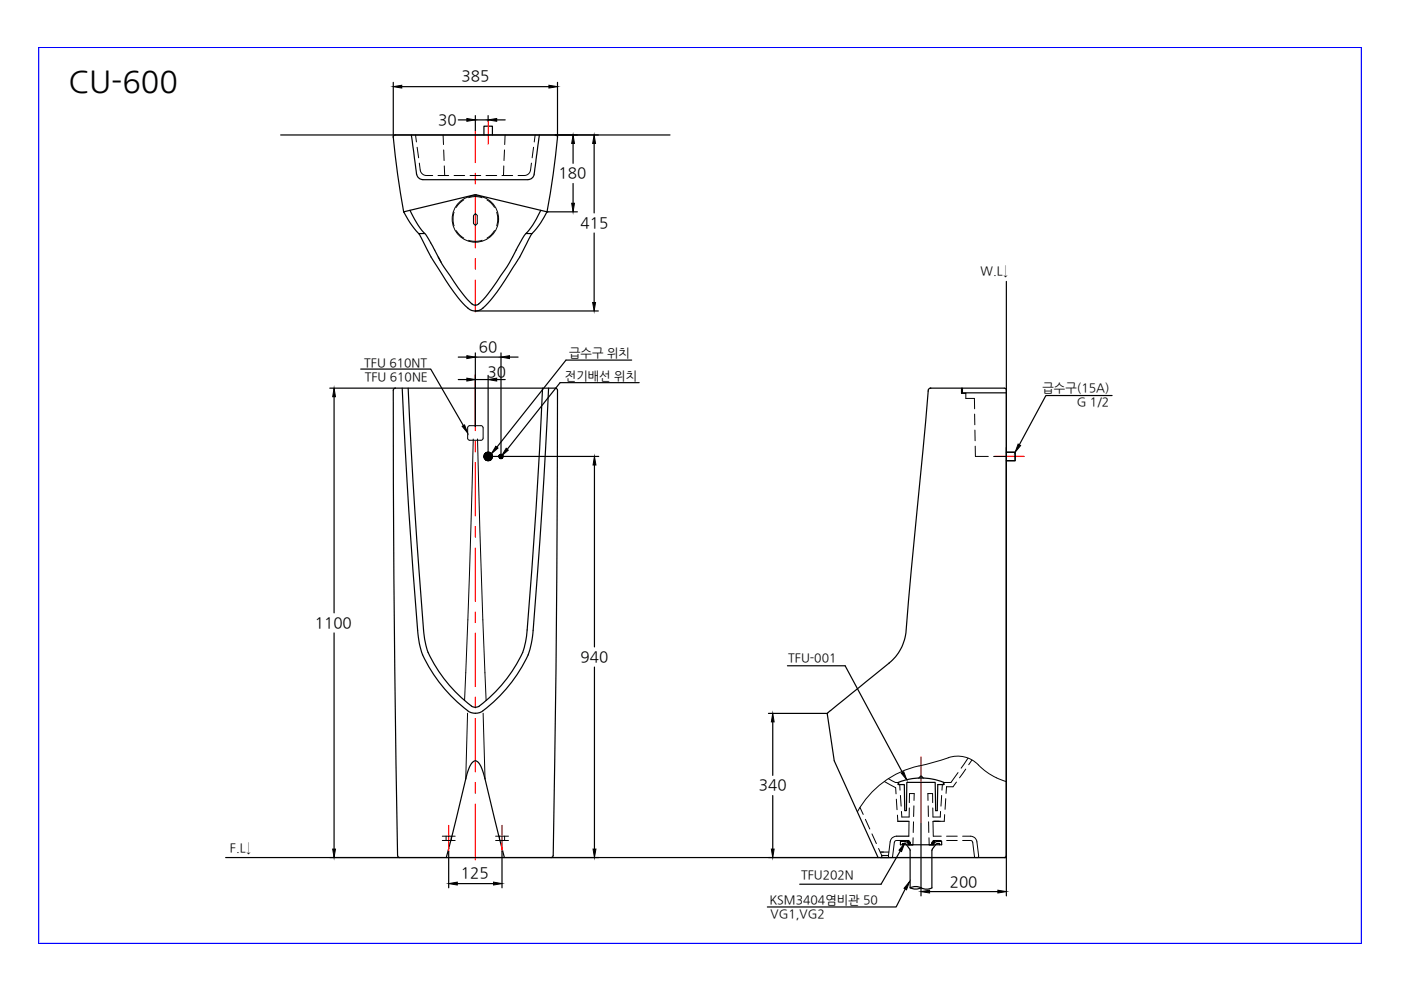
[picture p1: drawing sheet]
<svg xmlns="http://www.w3.org/2000/svg" width="297mm" height="210mm" viewBox="0 0 297 210" stroke-linecap="round" stroke-linejoin="round" font-family="sans-serif">
<!-- layer: 0 -->
<g fill="none" stroke="#f00" stroke-width=".25">
<path d="M100.8 27.7v6.8M100.8 36.7v2.3M103.5 25.7v4.9M100.8 41.3v11.3M100.8 54.8v2.3M100.8 59.4v6.8M100.8 79.4v11.9M100.8 93.6v2.2M100.8 98.1v11.3M210.9 96.8h6.2M100.8 111.7v2.2M100.8 116.2v11.3"/>
<path d="M100.8 129.7v2.3M100.8 134.3v11.3M100.8 147.8v2.3M100.8 152.4v11.3M95.1 175v5.5M100.8 165.9v2.3M100.8 170.5v11.8M106.4 175v5.5M195.3 160.4v13.9"/>
</g>
<!-- layer: 5 -->
<path d="M8.2 10.1h280.4v189.9h-280.4z" fill="none" stroke="#00f" stroke-width=".25"/>
<!-- layer: 0 -->
<g fill="none" stroke="#000" stroke-width=".25">
<path d="M83.4 17.5v11.6M85.2 18.4h31.2M118.2 17.5v11.6M59.5 28.6h82.6M97.2 25.4h1.8M100.8 24.5v3.2M100.8 25.4h2.7M102.6 28.6v-1.8h1.8v1.8M103.5 24.5v1.2M105.3 25.4h1.8M117.7 28.6h9.2M121.5 30.4v4.2"/>
<path d="M121.5 38.9v4.2M126 30.4v14.7M116 44.9h6.4M126 49.4v14.7M213.4 59.7v122.1h-165.6M97.2 75.7h1.8M100.8 74.8v15.6M100.8 65.9h26.1M100.8 75.7h5.4M103.5 79.6v17.2h23.4M106.2 74.8v22M108 75.7h1.8"/>
<path d="M69.9 82.3h13.9M70.8 84.1v45.8M97.2 80.5h1.8M100.8 80.5h2.7M105.3 80.5h1.8M126 98.6v38.6M213.4 95.9h1.8v1.8h-1.8M213.4 94.9v86.6M70.8 134.2v45.8M126 141.4v38.6M162.9 151.3h12.5M163.8 153.1v11.3"/>
<path d="M163.8 168.7v11.3M195.3 174.3v15.6M69.9 181.8h14.8M95.1 180.5v7.7M97 187.3h7.6M106.4 180.5v7.7M116.8 181.8h10.1M162.9 181.8h23.3M186.6 181.8h1.9M197.1 189h14.5M213.4 181.8v8.1"/>
<circle cx="103.5" cy="96.8" r=".9"/>
</g>
<g fill="#000" stroke="#000" stroke-width=".21">
<path d="M83.4 18.4l1.8-.3v.6zM116.4 18.1l1.8 .3-1.8 .3zM99 25.1l1.8 .3-1.8 .3zM103.5 25.4l1.8-.3v.6zM121.5 28.6l.3 1.8h-.6zM126 28.6l.3 1.8h-.6zM121.2 43.1h.6l-.3 1.8zM99 75.4l1.8 .3-1.8 .3zM106.2 75.7l1.8-.3v.6zM125.7 64.1h.6l-.3 1.8zM70.8 82.3l.3 1.8h-.6zM99 80.2l1.8 .3-1.8 .3z"/>
<path d="M103.5 80.5l1.8-.3v.6zM106.2 96.8h.5l-.1 .1zM126 96.8l.4 1.8h-.7zM163.8 151.3l.3 1.8h-.6zM70.5 180h.6l-.3 1.8zM95.1 187.3l1.9-.3v.6zM104.6 187l1.8 .3-1.8 .3zM125.7 180h.7l-.4 1.8zM163.5 180h.6l-.3 1.8zM195.3 189l1.8-.3v.6zM211.6 188.7l1.8 .3-1.8 .3z"/>
<path d="M102.6 96.5v.3h.9zM102.6 96.8h.9l-.9 .2zM102.6 97l.2 .3 .7-.5z"/>
<path d="M102.8 97.3l.2 .2 .5-.7zM103.5 96.8l-.3 .8-.2-.1zM103.5 96.8l-.3 .8 .3 .1z"/>
<path d="M103 96.1l.5 .7-.3-.9zM103 96.1l.5 .7-.7-.6zM102.8 96.2l-.2 .3 .9 .3z"/>
<path d="M103.5 96.8v.9l.3-.1zM103.5 96.8l.5 .7-.2 .1zM103.5 96.8l.5 .7 .2-.2z"/>
<path d="M103.8 95.9l-.3 .9 .5-.7zM103.5 95.9h.3l-.3 .9zM103.2 95.9l.3 .9v-.9z"/>
<path d="M103.5 96.8l.7 .5 .2-.3zM103.5 96.8h.9v.2z"/>
<path d="M103.5 96.8h.9v-.3zM103.5 96.8l.7-.6 .2 .3zM104 96.1l-.5 .7 .7-.6z"/>
<path d="M105.8 96.9l.1 .2 .3-.3zM105.9 97.1l.3-.3-.2 .4zM106.2 96.8l-.2 .4h.2z"/>
<path d="M105.9 96.5l-.1 .1 .4 .2zM105.8 96.6l.4 .2h-.4zM105.8 96.8v.1l.4-.1z"/>
<path d="M106.2 96.8v.4h.2zM106.2 96.8l.3 .3-.1 .1zM106.2 96.8l.3 .3 .1-.2z"/>
<path d="M106.2 96.3v.5l.2-.4zM106 96.4l.2-.1v.5zM105.9 96.5l.3 .3-.2-.4z"/>
<path d="M106.2 96.8h.5l-.1-.2zM106.2 96.8l.3-.3 .1 .1zM106.4 96.4l-.2 .4 .3-.3z"/>
</g>
<!-- layer: 1 -->
<g fill="none" stroke="#000" stroke-width=".25">
<path d="M83.8 28.6h33.9l.4 .1 .1 .4a174.6 174.6 0 0 1-2.2 15.8M83.8 28.6l-.3 .1-.1 .4a185.2 185.2 0 0 0 2.2 15.8M87.2 28.6l1.1 8.3M88.3 36.9a1.32 1.32 0 0 0 1.4 1.2M89.6 38.1h22.3M114.4 28.6l-1.1 7.7a1.48 1.48 0 0 1-1.4 1.8M85.6 44.9l.1 .3a18.2 18.2 0 0 0 3.1 4.3M85.6 44.9h.1M85.6 44.9l15.2-3.6 15.2 3.6M86.9 44.6h.1M86.9 44.6a19.4 19.4 0 0 0 3.2 4.9M112.8 49.5l-1.2 2.2a69.6 69.6 0 0 1-8.7 13.1l-.5 .5a2.38 2.38 0 0 1-3.2 0 47.2 47.2 0 0 1-7-9.5l-3.4-6.3h1.3l.2 .2 3.2 5.9"/>
<path d="M112.8 49.5h-1.3l-.6 .9a68.7 68.7 0 0 1-7.9 12.5l-1 1.1a1.35 1.35 0 0 1-2.4 0l-2.4-2.9-3.1-4.5-1.2-2.1M114.6 44.6a18.7 18.7 0 0 1-3.1 4.9M114.6 44.6h.1M116 44.9l-.2 .3a16.7 16.7 0 0 1-3 4.3M116 44.9h.1M76.5 78.3h14.8l6.9 11.9M133.9 76.3h-13.9l-14.6 18.5M83.8 82.3h33.9l.4 .2-.2 59.4-.6 39.5-.2 .4h-32.4l-.3-.2-.7-39.7-.3-39.4v-19.7v-.3l.4-.2M85.3 82.3a1251.9 1251.9 0 0 0 3.4 52.8l.4 2 .5 1.8M86.5 82.3a1206.9 1206.9 0 0 0 3.5 53.2 13.3 13.3 0 0 0 2.5 6.1 29.4 29.4 0 0 0 7.7 8.3h1.1a28.5 28.5 0 0 0 9.9-12.6l.4-2.4a1358.1 1358.1 0 0 0 3.4-52.6M116.3 82.3a1299.9 1299.9 0 0 1-3.4 52.8l-.9 3.8M135.5 81.1h-16.7l-11.2 14.2"/>
<path d="M203.9 82.3v1.1h.9M204.1 82.3v1h9.3M213.4 82.8v99h-27.2l-9.3-20.5-1.5-9.8M213.4 82.8l-.2-.4-.3-.1h-15.6a.53 .53 0 0 0-.5 .7l-4.7 50.6a9.8 9.8 0 0 1-3.6 7M235.8 83.9h-14.1l-5.6 10.4M89.6 138.8a30.2 30.2 0 0 0 10.3 12.3l1.4 .1 1.1-.5M112 138.8a31.8 31.8 0 0 1-9.6 11.9M166.9 141.2h12.3l12.1 22.6M188.5 140.6l-12.5 10.1-.5 .5-.1 .3M190.1 177.3h2.6M190.5 165.9v.4h1.2l.1 5.6h.4l.1-6h6l.1 6h.3l.1-5.6h1.2v-.4M192.7 178.2l-.1 .9h1"/>
<path d="M197.9 178.2v.9h-.9M200 165.9a12.9 12.9 0 0 0-9.5 0M94.6 181.8l4.1-16.7a5.7 5.7 0 0 1 1.8-3.7l.3-.1a2.57 2.57 0 0 1 1.6 2.2l4.5 18.3M190.9 180.4l-4.1 7.1h-17.2M191.9 188.5l-1.9 3.8h-27.3M213.4 181.4l-.1 .2-.4 .2"/>
</g>
<path d="M98 90.4l.5-.3 .7 1.7zM105.1 94.6l.5 .4-1.4 1.2zM107.3 95l.5 .4-1.4 1.2zM215.9 94.1l.5 .4-1.2 1.4zM191.1 163.9l.5-.3 .6 1.7zM191.8 178.8l-.7 1.8-.5-.3zM192.8 186.9l-.6 1.8-.5-.4z" fill="#000" stroke="#000" stroke-width=".21"/>
<g fill="none" stroke="#000" stroke-width=".21">
<path d="M88.1 28.6l.2 1.5M88.4 31.2l.4 2.3M88.9 34.6l.2 1.4a1.35 1.35 0 0 0 1.3 1.2h1.3M92.9 37.2h2.2M93.9 28.6l.1 2M94.1 31.8l.1 2.2M94.2 35.2l.1 2M96.3 37.2h2.2M99.7 37.2h2.2M103 37.2h2.3M106.4 37.2h2.3M106.8 35.2v2"/>
<path d="M107 31.8l-.1 2.2M107.1 28.6l-.1 2M112.7 34.6l-.2 1.4a1.35 1.35 0 0 1-1.3 1.2h-1.4M113.1 31.2l-.3 2.3M113.5 28.6l-.2 1.5M96.3 45l-.3 1.4 .3 1.5M96.7 48.9l.7 .9 .9 .7M98.3 42.4l-.9 .7-.7 .9M99.3 50.9l1.5 .3 1.4-.3M99.3 41.9l.3-.1a4.3 4.3 0 0 1 2.6 .1M103.3 42.4l.8 .7 .7 .9M104.8 48.9l-.7 .9-.8 .7"/>
<path d="M105.3 45l.1 .2a4.6 4.6 0 0 1-.1 2.7M99.3 90.4h3l.1 .3-.1 2.5-.2 .1-2.8-.1-.1-.2v-2.4zM100.3 93.1l-.8 28.7-1 26.7M101.2 93.1l.5 19.1 1.4 36.3M204.8 83.4v1.1h1.8v2.2M206.6 87.8l.1 2.3M206.7 91.2v2.3M206.8 94.6v2.2h2.7M210.7 96.8h2.7M99.1 151.2l-.4 13.9M102.4 151.2l.4 13.9M93.8 178.2h2.7"/>
<path d="M93.8 177.3h2.7M94.6 177.3v.9M95.7 177.3v.9M105.1 178.2h2.7M105.1 177.3h2.7M105.9 177.3v.9M107 177.3v.9M182.3 171.2l.7 1.5M183.5 173.7l.9 2.1M184.9 176.8l.9 2.1M186.3 179.9l.7 1.5M187.5 165.7l2.4 1.3 .1 1.3"/>
<path d="M188.4 165.1l1.5 .8h.5v.4h.4v1.2M190 169.4l.2 2.3M190.1 177.3a1.34 1.34 0 0 0-1.4 1.2l-.3 2.9M190.3 172.8l.1 1.3h2.3v3.2M190.9 168.7l.2 2.2M192.6 179.1l.1-.9-2.9 .1-.2 .3-.4 3.1-.1 .1M192.8 171.3v1.9h-1.6l-.1-1.2M193.6 177.6v1.5M193.7 174.2l-.1 2.3M193.8 170.9l-.1 2.2M193.8 169.7v-1.4h-1v1.9M194.7 165l.2-.1a.34 .34 0 0 1 .2-.3 .34 .34 0 0 1 .3 0l.5 .4"/>
<path d="M196.8 169.7l-.1-1.4h1v1.9M196.8 170.9v2.2M196.9 174.2v2.3M197 177.6v1.5M197.8 171.3v1.9h1.6v-1.2M199.6 178.2h-1.7v.9M199.7 168.7l-.2 2.2M200.3 172.7l-.1 1.4h-2.4l.1 3.2h1.7M200.5 169.3l-.1 2.3M200.7 177.3h2.3M200.7 178.2h2.3M202.8 165.8l-.7 1h-1.4l-.1 1.4"/>
<path d="M203.1 163.8l-1.5 2.1h-1.4v.4h-.4l-.1 1.2M204.1 177.3h1.7a1.34 1.34 0 0 1 1.3 1.2l.4 3.2-.2 .1h-.6l-.6-3.5-2-.1M204.8 163.1l-1.4 1.8M205.2 160.7l-1.4 2.2M206.1 161.1l-.7 1M186.6 180.7h1.9M187 181.4v.3l-.2 .1M187 181.4h1.4M188.4 181.4v.3l.2 .1"/>
</g>
<!-- layer: 0 -->
<g fill="none" stroke="#000" stroke-width=".21">
<path d="M100.4 45.8v1.5a.4 .4 0 0 0 .4 .4 .4 .4 0 0 0 .4-.4v-1.5M100.4 45.8a.4 .4 0 0 1 .4-.4 .4 .4 0 0 1 .4 .4M201.1 160.6a6.2 6.2 0 0 1 6.8 2.1 13.7 13.7 0 0 0 5.5 3M201.1 160.7l-3.1 .9a38.2 38.2 0 0 0-8 2.5 19.8 19.8 0 0 0-8.2 8M188.6 181.8h.5"/>
<circle cx="100.8" cy="46.4" r="4.9"/>
</g>
<!-- layer: FAUCET -->
<g fill="none" stroke="#000" stroke-width=".25">
<path d="M191.4 179.1v-.3l.6 .1 1 1.4M192.4 178.4l.6 .4M192.4 178.4h.4l.2 .4-.4-.1zM192.4 178.6l.5 .3M192.5 178.8l.3 .3M192.5 178.8l-.4-.4h-1.2v.7h8.8v-.7h-1.2l-.4 .4M197.6 178.6l.5-.3a.32 .32 0 0 1-.1 .4 .32 .32 0 0 1-.4 0zM198 178.8l-.2 .3M198.1 178.6l-.4 .3M198.2 178.4l-.6 .4M198.4 179l-.7 1M198.4 179l.8-.2v.3"/>
<path d="M193 180.3v8M193 188.2a2.44 2.44 0 0 1 2.3 0M193 188.2a2.44 2.44 0 0 0 2.3 0 2.36 2.36 0 0 0 2.3 0M197.7 180l-.1 8.3"/>
</g>
<text font-size="6.5" x="14.5" y="19.6">CU-600</text>
<g font-size="3.2">
<text x="97.9" y="17.3">385</text>
<text x="92.9" y="26.5">30</text>
<text x="118.4" y="37.8">180</text>
<text x="123.1" y="48.3">415</text>
<text x="101.5" y="74.6">60</text>
<text x="103.3" y="79.9">30</text>
<text x="66.8" y="133.1">1100</text>
<text x="123.1" y="140.3">940</text>
<text x="160.9" y="167.6">340</text>
<text x="97.7" y="186.2">125</text>
<text x="201.4" y="188">200</text>
</g>
<g font-size="2.6">
<text x="207.9" y="58.4">W.L↓</text>
<text x="77.2" y="77.7">TFU 610NT</text>
<text x="120.7" y="75.7">급수구 위치</text>
<text x="77.3" y="80.8">TFU 610NE</text>
<text x="119.8" y="80.5">전기배선 위치</text>
<text x="221" y="83">급수구(15A)</text>
<text x="228.3" y="86.1">G 1/2</text>
<text x="167.1" y="140.3">TFU-001</text>
<text x="48.8" y="180.6">F.L↓</text>
<text x="163.1" y="191.6">KSM3404염비관 50</text>
<text x="169.8" y="186.3">TFU202N</text>
<text x="163.4" y="194.7">VG1,VG2</text>
</g>
</svg>
